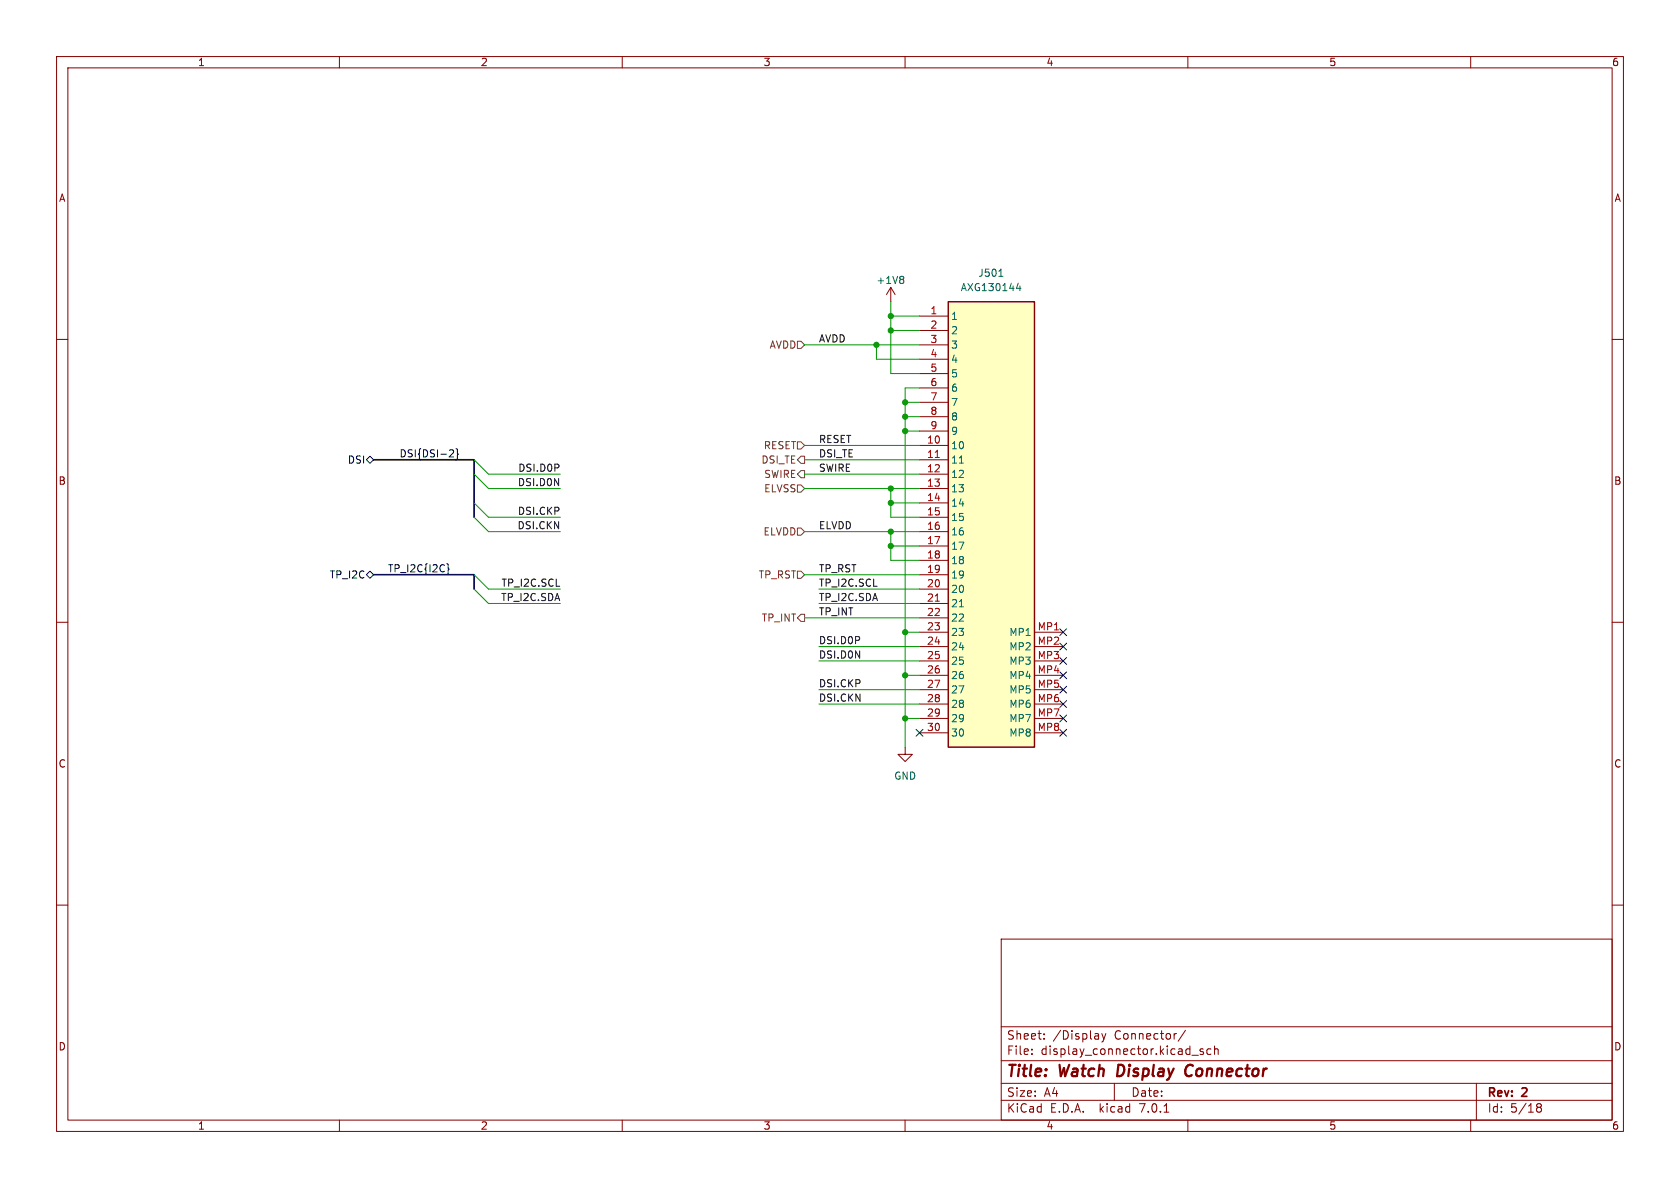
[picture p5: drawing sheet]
<svg xmlns="http://www.w3.org/2000/svg" width="297mm" height="210mm" viewBox="0 0 297 210" stroke-linecap="round" stroke-linejoin="round" font-family="sans-serif">
<g fill="none" stroke="#840000" stroke-width=".18">
<path d="M10 10h277v190h-277zM12 12h273v186h-273zM60 10v2M110 10v2M160 10v2M210 10v2M260 10v2M10 60h2M157.5 50.8l-.8 1.3M157.5 50.8v2.5M157.5 50.8l.7 1.3M162.6 55.9h5"/>
<path d="M162.6 58.4h5M285 60h2M162.6 78.7h5M162.6 61h5M162.6 63.5h5M162.6 66h5M162.6 68.6h5M162.6 71.1h5M162.6 73.7h5M162.6 76.2h5M162.6 81.3h5M162.6 83.8h5"/>
<path d="M162.6 86.4h5M162.6 88.9h5M162.6 91.4h5M162.6 94h5M162.6 96.5h5M162.6 99.1h5M10 110h2M162.6 101.6h5M162.6 104.1h5M162.6 106.7h5M162.6 109.2h5M162.6 111.8h5"/>
<path d="M162.6 114.3h5M162.6 116.8h5M162.6 119.4h5M182.9 111.8h5.1M182.9 114.3h5.1M182.9 116.8h5.1M182.9 119.4h5.1M285 110h2M160 132.1v1.3h1.3l-1.3 1.2-1.3-1.2h1.3M162.6 121.9h5M162.6 124.5h5M162.6 127h5"/>
<path d="M162.6 129.5h5M182.9 121.9h5.1M182.9 124.5h5.1M182.9 127h5.1M182.9 129.5h5.1M10 160h2M285 160h2M177 166h108v32h-108zM60 198v2M110 198v2M160 198v2M177 194.5h108"/>
<path d="M177 191.5h108M177 187.5h108M177 181.5h108M182.4 186.3v.1M182.4 185.5v.1M184.6 183.6v.1M184.6 182.8v.1M194.8 182.7l.3 1M195.1 183.7l-.1 .4-.2 .1M195.5 182.7l-.4 1M197 191.5v3M205.8 196.6h.8"/>
<path d="M209.6 182.1l-1.3 2M210 198v2M210.7 186.5h1.2M212.7 185.5l-.3-.1-.3 .2 .1 .2 .5 .2v.3h-.6M214.1 185.5l-.5-.1-.2 .3v.4l.1 .2h.6M214.7 185.5l.2-.1 .4 .1 .1 .9M214.7 184.9v1.5M260 198v2M261 191.5v6.5M271.7 195.6l.2 .1M271.7 195.2l.2-.1 .5 .1 .1 .3-.3 .2M271.9 195.7h.3"/>
<path d="M271.9 195.7l-.2 .2M272.2 195.7l.3 .3-.1 .5-.2 .1-.5-.1"/>
</g>
<path d="M210.3 188.2a1.2 1.2 0 0 0-.5 1.9l.5 .1" fill="none" stroke="#840000" stroke-width=".4"/>
<path d="M159.5 48.8l.3 .3-.3 .3 .3 .2v.3l-.3 .2M176.6 48.8h.7M180 50.1l-.3 .9h.8M180.3 50.5v.9" fill="none" stroke="#006464" stroke-width=".18"/>
<path d="M167.6 53.3h15.3v78.8h-15.3z" fill="#ffffc2" stroke="#ffffc2" stroke-width=".18"/>
<path d="M167.6 53.3h15.3v78.8h-15.3z" fill="none" stroke="#840000" stroke-width=".25"/>
<path d="M165.3 80.9h.8M165.3 106.3h.8" fill="none" stroke="#a90000" stroke-width=".18"/>
<path d="M141 78.1h.6l.6 .6-.6 .7h-.6zM141 60.3h.6l.6 .7-.6 .6h-.6zM141 85.7h.6l.6 .7-.6 .6h-.6zM141 93.3h.6l.6 .7-.6 .6h-.6zM141.6 80.6h.6v1.3h-.6l-.6-.6zM141.6 83.2h.6v1.3h-.6l-.6-.7zM141 101h.6l.6 .6-.6 .6h-.6zM141.6 108.6h.6v1.3h-.6l-.6-.7z" fill="none" stroke="#725600" stroke-width=".18"/>
<g fill="none" stroke="#000084" stroke-width=".18">
<path d="M79.6 79.5l.5 .1 .1 .3-.8 .9h.8M80.6 79.3l.3 .2v.6l.1 .2-.1 .2v.6l-.3 .2M64.8 81.3l.6-.7 .6 .7-.6 .6zM79 99.6l.2 .2v.6l.2 .2-.2 .2v.6l-.2 .2M65.4 101l.6 .6-.6 .6-.6-.6zM187.4 118.8l1.2 1.2M187.4 111.2l1.2 1.2M187.4 113.7l1.2 1.2M187.4 116.2l1.2 1.2M188.6 118.8l-1.2 1.2M188.6 111.2l-1.2 1.2M188.6 113.7l-1.2 1.2"/>
<path d="M188.6 116.2l-1.2 1.2M162 128.9l1.2 1.2M163.2 128.9l-1.2 1.2M187.4 121.3l1.2 1.2M187.4 128.9l1.2 1.2M187.4 126.4l1.2 1.2M187.4 123.9l1.2 1.2M188.6 121.3l-1.2 1.2M188.6 128.9l-1.2 1.2M188.6 126.4l-1.2 1.2M188.6 123.9l-1.2 1.2"/>
</g>
<path d="M66 81.3h17.8v10.1M66 101.6h17.8v2.5" fill="none" stroke="#000084" stroke-width=".3"/>
<g fill="none" stroke="#009600" stroke-width=".18">
<path d="M157.5 58.4h5.1M157.5 55.9h5.1M157.5 53.3v12.7h5.1M142.2 78.7h20.4M142.2 61h20.4M154.9 61v2.5h7.7M160 73.7h2.6M160 71.1h2.6M160 76.2h2.6M162.6 68.6h-2.6v63.5M83.8 91.4l2.6 2.6h12.7M83.8 88.9l2.6 2.5h12.7"/>
<path d="M83.8 83.8l2.6 2.6h12.7M83.8 81.3l2.6 2.5h12.7M142.2 81.3h20.4M142.2 94h20.4M142.2 86.4h20.4M142.2 83.8h20.4M157.5 86.4v5h5.1M157.5 94v5.1h5.1M157.5 96.5h5.1M157.5 88.9h5.1M83.8 104.1l2.6 2.6h12.7M83.8 101.6l2.6 2.5h12.7"/>
<path d="M142.2 109.2h20.4M142.2 101.6h20.4M144.8 106.7h17.8M144.8 114.3h17.8M144.8 116.8h17.8M144.8 104.1h17.8M160 111.8h2.6M160 119.4h2.6M144.8 124.5h17.8M144.8 121.9h17.8M160 127h2.6"/>
</g>
<g fill="#009600" stroke="#009600" stroke-width=".18">
<circle cx="157.5" cy="86.4" r=".46"/>
<circle cx="160" cy="71.1" r=".46"/>
<circle cx="160" cy="73.7" r=".46"/>
<circle cx="160" cy="76.2" r=".46"/>
<circle cx="157.5" cy="94" r=".46"/>
<circle cx="160" cy="111.8" r=".46"/>
<circle cx="157.5" cy="96.5" r=".46"/>
<circle cx="157.5" cy="88.9" r=".46"/>
<circle cx="157.5" cy="58.4" r=".46"/>
<circle cx="157.5" cy="55.9" r=".46"/>
<circle cx="154.9" cy="61" r=".46"/>
<circle cx="160" cy="127" r=".46"/>
<circle cx="160" cy="119.4" r=".46"/>
</g>
<g font-size="2.8" fill="#840000">
<text x="178" y="190.8">Title:</text>
<text x="187.4" y="190.8">Watch</text>
<text x="198.2" y="190.8">Display</text>
<text x="210.8" y="190.8">Connector</text>
</g>
<g font-size="2.1" fill="#840000">
<text x="178" y="183.9">Sheet:</text>
<text x="186.2" y="183.9">/Display</text>
<text x="197" y="183.9">Connector/</text>
<text x="178" y="186.6">File:</text>
<text x="184" y="186.6">display_connector.kicad_sch</text>
<text x="178" y="196.8">KiCad</text>
<text x="178" y="194">Size:</text>
<text x="184.6" y="194">A4</text>
<text x="185.7" y="196.8">E.D.A.</text>
<text x="194.4" y="196.8">kicad</text>
<text x="200" y="194">Date:</text>
<text x="201.5" y="196.8">7.0.1</text>
<text x="263" y="194.2">Rev:</text>
<text x="263" y="196.8">Id:</text>
<text x="267" y="196.8">5/18</text>
<text x="269.2" y="194.2">2</text>
</g>
<g font-size="1.8" fill="#840000">
<text x="35" y="11.8">1</text>
<text x="85" y="11.8">2</text>
<text x="135" y="11.8">3</text>
<text x="185" y="11.8">4</text>
<text x="235" y="11.8">5</text>
<text x="285" y="11.8">6</text>
<text x="10.4" y="35.8">A</text>
<text x="285.4" y="35.8">A</text>
<text x="10.3" y="85.8">B</text>
<text x="285.3" y="85.8">B</text>
<text x="10.3" y="135.8">C</text>
<text x="285.3" y="135.8">C</text>
<text x="10.3" y="185.8">D</text>
<text x="285.3" y="185.8">D</text>
<text x="35" y="199.8">1</text>
<text x="85" y="199.8">2</text>
<text x="135" y="199.8">3</text>
<text x="185" y="199.8">4</text>
<text x="235" y="199.8">5</text>
<text x="285" y="199.8">6</text>
</g>
<g font-size="1.8" fill="#006464">
<text x="154.9" y="50.4">+1V8</text>
<text x="169.8" y="51.6">AXG130144</text>
<text x="172.9" y="49.1">J501</text>
<text x="168.1" y="56.7">1</text>
<text x="168.1" y="59.2">2</text>
<text x="168.1" y="61.8">3</text>
<text x="168.1" y="64.3">4</text>
<text x="168.1" y="66.9">5</text>
<text x="168.1" y="69.4">6</text>
<text x="168.1" y="71.9">7</text>
<text x="168.1" y="74.5">8</text>
<text x="168.1" y="77">9</text>
<text x="168.1" y="79.6">10</text>
<text x="168.1" y="82.1">11</text>
<text x="168.1" y="84.6">12</text>
<text x="168.1" y="87.2">13</text>
<text x="168.1" y="89.7">14</text>
<text x="168.1" y="92.3">15</text>
<text x="168.1" y="94.8">16</text>
<text x="168.1" y="97.3">17</text>
<text x="168.1" y="99.9">18</text>
<text x="168.1" y="102.4">19</text>
<text x="168.1" y="105">20</text>
<text x="168.1" y="107.5">21</text>
<text x="168.1" y="110">22</text>
<text x="168.1" y="112.6">23</text>
<text x="178.3" y="112.6">MP1</text>
<text x="168.1" y="115.1">24</text>
<text x="168.1" y="117.7">25</text>
<text x="178.3" y="115.1">MP2</text>
<text x="178.3" y="117.7">MP3</text>
<text x="168.1" y="120.2">26</text>
<text x="168.1" y="122.7">27</text>
<text x="168.1" y="125.3">28</text>
<text x="178.3" y="120.2">MP4</text>
<text x="178.3" y="122.7">MP5</text>
<text x="178.3" y="125.3">MP6</text>
<text x="168.1" y="127.8">29</text>
<text x="168.1" y="130.4">30</text>
<text x="178.3" y="127.8">MP7</text>
<text x="178.3" y="130.4">MP8</text>
<text x="158" y="138">GND</text>
</g>
<g font-size="1.8" fill="#a90000">
<text x="164.4" y="55.6">1</text>
<text x="164.4" y="58.2">2</text>
<text x="164.4" y="60.7">3</text>
<text x="164.4" y="63.2">4</text>
<text x="164.4" y="65.8">5</text>
<text x="164.4" y="68.3">6</text>
<text x="164.4" y="70.9">7</text>
<text x="164.4" y="73.4">8</text>
<text x="164.4" y="75.9">9</text>
<text x="163.8" y="78.5">10</text>
<text x="163.8" y="81">11</text>
<text x="163.8" y="83.6">12</text>
<text x="163.8" y="86.1">13</text>
<text x="163.8" y="88.6">14</text>
<text x="163.8" y="91.2">15</text>
<text x="163.8" y="93.7">16</text>
<text x="163.8" y="96.3">17</text>
<text x="163.8" y="98.8">18</text>
<text x="163.8" y="101.3">19</text>
<text x="163.8" y="103.9">20</text>
<text x="163.8" y="106.4">21</text>
<text x="163.8" y="109">22</text>
<text x="163.8" y="111.5">23</text>
<text x="183.4" y="111.5">MP1</text>
<text x="163.8" y="114">24</text>
<text x="163.8" y="116.6">25</text>
<text x="163.8" y="119.1">26</text>
<text x="183.4" y="114">MP2</text>
<text x="183.4" y="116.6">MP3</text>
<text x="183.4" y="119.1">MP4</text>
<text x="163.8" y="121.7">27</text>
<text x="163.8" y="124.2">28</text>
<text x="183.4" y="121.7">MP5</text>
<text x="183.4" y="124.2">MP6</text>
<text x="163.8" y="126.7">29</text>
<text x="163.8" y="129.3">30</text>
<text x="183.4" y="126.7">MP7</text>
<text x="183.4" y="129.3">MP8</text>
</g>
<g font-size="1.8" fill="#725600">
<text x="135.9" y="61.8">AVDD</text>
<text x="134.5" y="82.1">DSI_TE</text>
<text x="134.9" y="79.6">RESET</text>
<text x="135" y="87.2">ELVSS</text>
<text x="135" y="84.6">SWIRE</text>
<text x="134.8" y="94.8">ELVDD</text>
<text x="134" y="102.4">TP_RST</text>
<text x="134.5" y="110">TP_INT</text>
</g>
<g font-size="1.8" fill="#0f0f0f">
<text x="144.8" y="60.6">AVDD</text>
<text x="91.5" y="83.5">DSI.D0P</text>
<text x="144.8" y="80.9">DSI_TE</text>
<text x="144.8" y="78.4">RESET</text>
<text x="144.8" y="83.5">SWIRE</text>
<text x="91.4" y="86">DSI.D0N</text>
<text x="91.4" y="93.6">DSI.CKN</text>
<text x="91.4" y="91.1">DSI.CKP</text>
<text x="144.8" y="93.6">ELVDD</text>
<text x="144.8" y="101.3">TP_RST</text>
<text x="88.5" y="106.3">TP_I2C.SDA</text>
<text x="88.5" y="103.8">TP_I2C.SCL</text>
<text x="144.8" y="106.3">TP_I2C.SDA</text>
<text x="144.8" y="103.8">TP_I2C.SCL</text>
<text x="144.8" y="114">DSI.D0P</text>
<text x="144.8" y="108.9">TP_INT</text>
<text x="144.8" y="116.5">DSI.D0N</text>
<text x="144.8" y="121.6">DSI.CKP</text>
<text x="144.8" y="124.1">DSI.CKN</text>
</g>
<g font-size="1.8" fill="#000084">
<text x="61.4" y="82.1">DSI</text>
<text x="70.5" y="80.9">DSI{DSI-2}</text>
<text x="68.6" y="101.3">TP_I2C{I2C}</text>
<text x="58.2" y="102.4">TP_I2C</text>
</g>
</svg>
